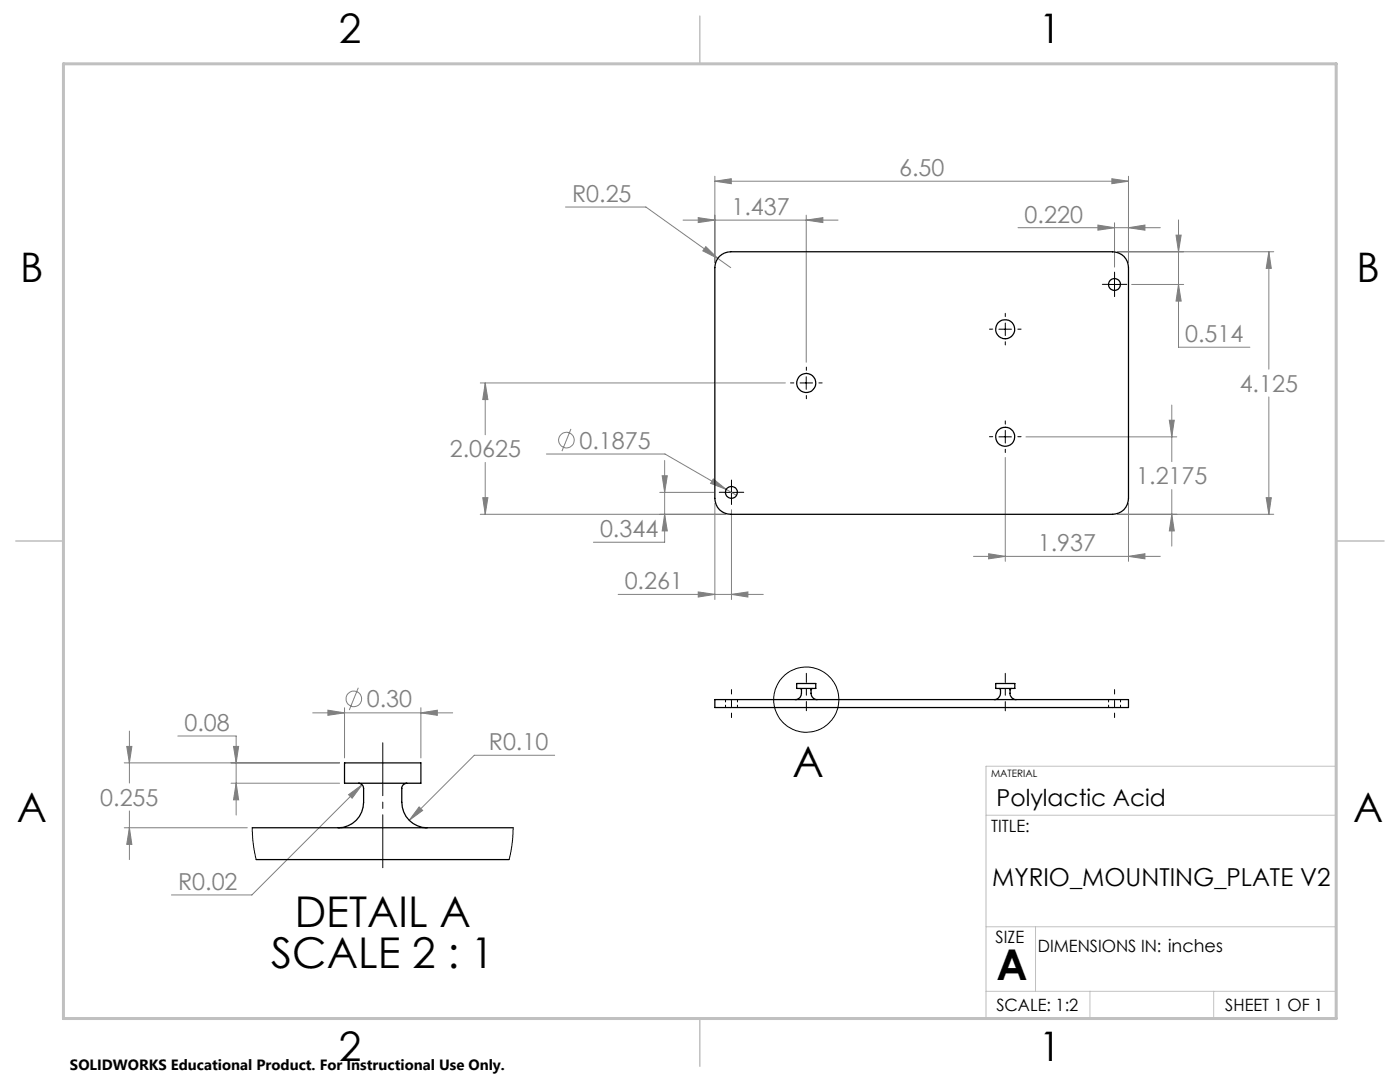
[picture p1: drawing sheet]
<svg xmlns="http://www.w3.org/2000/svg" width="279mm" height="216mm" viewBox="0 0 279 216" stroke-linecap="round" stroke-linejoin="round" font-family="sans-serif">
<g fill="none" stroke="#808080" stroke-width=".2">
<path d="M142.7 36.2l3.2-.5v1zM142.7 35.2v17.2M142.7 36.2h82.5M221.9 35.7l3.3 .5-3.3 .5zM225.2 35.2v17.2M112.9 41.3h16l16.9 12.1M136.3 43.9h31M139.3 43.4l3.4 .5-3.4 .5zM140.9 49.2l2.4 2.4-3-1.5zM160.9 43.9l3.3-.5v1zM160.9 42.9v29.4M203.2 45.4h28.4"/>
<path d="M219.1 44.9l3.3 .5-3.3 .5zM222.4 44.4v8.9M223 50.2h31.2M225.2 45.4l3.3-.5v1zM225.8 56.8h10.4M234.7 46.9h1l-.5 3.3zM235.2 56.8l.5 3.3h-1zM235.2 43.9v25.4h14.2M253.2 50.2l.5 3.4h-1zM253.2 50.2v23.5M95.8 76.4h60.9M96.8 76.4l.6 3.3h-1.1z"/>
<path d="M96.8 76.4v10.3M253.2 79.2v23.4M96.3 99.3h1.1l-.6 3.3zM96.8 92.3v10.3M109 90.6h23.7l14.3 8.2M113.9 85.6l-1.8 4.4M131.7 98.2h10.8M132.2 94.9h1l-.6 3.3zM132.6 91.9v16.3h-14.2M142.3 95.6l2.6 2-3.1-1.2zM200.6 91.3v20.7M204.8 87.2h30"/>
<path d="M233.4 83.9h1l-.5 3.3zM233.9 80.8v11.3M233.9 97.7v11.3M252.7 99.3h1l-.5 3.3zM95.8 102.6h49.1M123.4 118.6h28.9M132.6 102.6l.6 3.3h-1zM139.3 118.1l3.4 .5-3.4 .5zM142.7 100.4v19.2M146 118.6l3.3-.5v1zM146 101.7v17.9M194.3 111h37.3"/>
<path d="M197.3 110.5l3.3 .5-3.3 .5zM223 102.6h31.2M225.2 111l3.3-.5v1zM225.2 100.4v11.6M233.9 102.6l.5 3.3h-1zM71.5 137.2l-1.8 4.5M24.8 152.2h43M25.3 148.9h1l-.5 3.3zM25.8 145.9v10.3M35.5 146.9h11.6v15.7M46.1 156.3h21.7M46.6 148.9h1l-.5 3.3z"/>
<path d="M47.1 156.3l.5 3.3h-1zM62.4 142.2h27.9M65.4 141.7l3.4 .5-3.4 .5zM68.8 141.2v10M69.6 158.6l2.6-2-1.9 2.7zM72.2 156.6l-21.9 22h-16.1M84 142.2l3.3-.5v1zM84 141.2v10M110.7 150.7h-16l-13 13M24.8 165.2h24.6M25.8 165.2l.5 3.3h-1zM25.8 161.8v9.7"/>
<path d="M83.6 161l.7 .7-2.6 2z"/>
<circle cx="113.1" cy="87.8" r="1.56"/>
<circle cx="70.6" cy="139.4" r="1.55"/>
</g>
<g fill="none" stroke="#000" stroke-width=".2">
<path d="M221.2 56.8h2.5M222.4 55.5v2.5M159.7 76.4h2.5M160.9 75.2v2.5M199.4 65.7h2.5M200.6 64.5v2.5M144.7 98.2h2.5M146 97v2.5M199.4 87.2h2.5M200.6 85.9v2.5"/>
<circle cx="160.9" cy="139.6" r="6.5"/>
</g>
<g fill="none" stroke="#000" stroke-width=".2" stroke-dasharray="15.2 1.3 1.3 1.3">
<path d="M221.2 56.7h-1.2M222.4 55.5v-1.2M222.4 58v1.2M223.7 56.7h1.2M158.4 76.4h-.6M160.9 73.9v-.6M160.9 78.9v.7M163.4 76.4h.7M198.1 65.7h-.6M200.6 63.2v-.7M200.6 68.2v.6M203.1 65.7h.7"/>
<path d="M144.7 98.2h-1.2M146 97v-1.2M146 99.5v1.2M147.2 98.2h1.2M198.1 87.1h-.6M200.6 84.6v-.6M200.6 89.6v.7M203.1 87.1h.7"/>
</g>
<path d="M160.9 134.4v7.4M200.6 134.4v7.4" fill="none" stroke="#000" stroke-width=".2" stroke-dasharray="15.2 1.3 1.3 1.3" stroke-dashoffset="13.4"/>
<path d="M146 143.2v-5.6M222.4 143.2v-5.6" fill="none" stroke="#000" stroke-width=".2" stroke-dasharray="15.2 1.3 1.3 1.3" stroke-dashoffset="14.4"/>
<path d="M76.4 173.1v-24.9" fill="none" stroke="#000" stroke-width=".2" stroke-dasharray="15.2 1.3 1.3 1.3" stroke-dashoffset="4.7"/>
<path d="M266.7 152.9h-69.9v50.3M266.7 153.3v49.9h-240M196.8 162.7h69.9M196.8 184.9h69.9M196.8 197.8h69.9M206.7 184.9v12.9M217.5 197.8v5.4M242.2 197.8v5.4" fill="none" stroke="#c0c0c0" stroke-width=".2"/>
<path d="M139.7 3.2v9.5M3.1 107.9h9.6M266.7 107.9h9.5M139.7 203.2v9.6" fill="none" stroke="#c0c0c0" stroke-width=".3"/>
<path d="M12.7 12.7h254v190.5h-254z" fill="none" stroke="#c0c0c0" stroke-width=".6"/>
<g fill="#808080">
<path d="M146 118.6l3.3-.5v1zM139.3 118.1l3.4 .5-3.4 .5zM225.2 111l3.3-.5v1zM197.3 110.5l3.3 .5-3.3 .5zM84 142.2l3.3-.5v1zM65.4 141.7l3.4 .5-3.4 .5z"/>
<path d="M253.2 50.2l.5 3.4h-1zM252.7 99.3h1l-.5 3.3zM142.3 95.6l-.5 .8 3.1 1.2zM142.7 36.2l3.2-.5v1zM221.9 35.7l3.3 .5-3.3 .5zM132.6 102.6l.6 3.3h-1zM132.2 94.9h1l-.6 3.3zM235.2 56.8l.5 3.3h-1zM234.7 46.9h1l-.5 3.3zM219.1 44.9l3.3 .5-3.3 .5zM225.2 45.4l3.3-.5v1zM140.9 49.2l-.6 .9 3 1.5zM96.3 99.3h1.1l-.6 3.3zM96.8 76.4l.6 3.3h-1.1zM139.3 43.4l3.4 .5-3.4 .5zM160.9 43.9l3.3-.5v1zM233.9 102.6l.5 3.3h-1zM233.4 83.9h1l-.5 3.3zM25.3 148.9h1l-.5 3.3zM25.8 165.2l.5 3.3h-1zM47.1 156.3l.5 3.3h-1zM46.6 148.9h1l-.5 3.3zM83.6 161l-1.9 2.7 2.6-2zM69.6 158.6l.7 .7 1.9-2.7z"/>
</g>
<g fill="none" stroke="#000" stroke-width=".25">
<path d="M143.6 51.2a3.3 3.3 0 0 1 2.2-1h76.2a3.1 3.1 0 0 1 3.2 3.2v46a3.1 3.1 0 0 1-3.2 3.2h-76.2a3.1 3.1 0 0 1-3.1-3.2v-46a3.3 3.3 0 0 1 .9-2.2zM142.7 139.6h82.5v1.6h-82.5zM159 136.4h3.8v1h-3.8zM159.7 137.4l.2 .2a1.6 1.6 0 0 1-1 2h-.2M162.1 137.4l-.2 .2a1.6 1.6 0 0 0 1 2h.2M198.7 136.4h3.8v1h-3.8zM199.4 137.4l.2 .2a1.54 1.54 0 0 1-1 2h-.2M201.8 137.4l-.2 .2a1.53 1.53 0 0 0 1 2h.2M68.8 152.2h15.2v4.1h-15.2zM71.5 156.3a1.09 1.09 0 0 1 1.1 1 8.1 8.1 0 0 1-.9 5.6 5.1 5.1 0 0 1-4.2 2.3M81.2 156.3a1.02 1.02 0 0 0-1 1 8.1 8.1 0 0 0 .8 5.6 5.1 5.1 0 0 0 4.3 2.3M50.3 165.2h52.1"/>
<path d="M51.1 171.5h50.5"/>
<circle cx="222.4" cy="56.8" r="1.19"/>
<circle cx="160.9" cy="76.4" r="1.91"/>
<circle cx="200.6" cy="65.7" r="1.9"/>
<circle cx="146" cy="98.2" r="1.2"/>
<circle cx="200.6" cy="87.2" r="1.9"/>
</g>
<path d="M144.8 139.6v1.6M221.2 139.6v1.6M147.2 141.2v-1.6M223.6 141.2v-1.6" fill="none" stroke="#000" stroke-width=".2" stroke-dasharray="1.3 .6" stroke-dashoffset=".8"/>
<path d="M50.3 165.2l.1 2.4 .7 3.9M102.4 165.2l-.3 3.8-.5 2.5" fill="none" stroke="#000" stroke-width=".2"/>
<g font-size="8.5">
<text x="158.1" y="155.1">A</text>
<text x="58.8" y="184.9">DETAIL A</text>
<text x="54.1" y="193.1">SCALE 2 : 1</text>
<text x="198.9" y="195.5">A</text>
</g>
<g font-size="8.1">
<text x="67.6" y="8.5">2</text>
<text x="207.3" y="8.5">1</text>
<text x="4" y="56.2">B</text>
<text x="270.7" y="56.2">B</text>
<text x="3.3" y="164.1">A</text>
<text x="270" y="164.1">A</text>
<text x="67.6" y="211.7">2</text>
<text x="207.3" y="211.7">1</text>
</g>
<text font-size="4.9" x="198" y="176.8">MYRIO_MOUNTING_PLATE V2</text>
<g font-size="4.7" fill="#808080">
<text x="179.4" y="35.1">6.50</text>
<text x="114.2" y="40.3">R0.25</text>
<text x="146" y="42.9">1.437</text>
<text x="204.5" y="44.4">0.220</text>
<text x="236.5" y="68.3">0.514</text>
<text x="247.4" y="78.2">4.125</text>
<text x="115.6" y="89.5">0.1875</text>
<text x="89.8" y="91.3">2.0625</text>
<text x="226.8" y="96.6">1.2175</text>
<text x="119.7" y="107.2">0.344</text>
<text x="207.1" y="110">1.937</text>
<text x="124.7" y="117.6">0.261</text>
<text x="73.2" y="141.1">0.30</text>
<text x="36.8" y="145.8">0.08</text>
<text x="97.6" y="149.7">R0.10</text>
<text x="20" y="160.8">0.255</text>
<text x="35.5" y="177.5">R0.02</text>
</g>
<text font-size="4.7" x="198.9" y="160.9">Polylactic Acid</text>
<g font-size="3.4">
<text x="197.8" y="166">TITLE:</text>
<text x="198.7" y="188.1">SIZE</text>
<text x="207.1" y="189.9">DIMENSIONS IN: inches</text>
<text x="198.8" y="201.7">SCALE: 1:2</text>
<text x="244.5" y="201.7">SHEET 1 OF 1</text>
</g>
<text font-size="3" x="14" y="213.5">SOLIDWORKS Educational Product. For Instructional Use Only.</text>
<text font-size="2" x="197.8" y="155.1">MATERIAL</text>
</svg>
